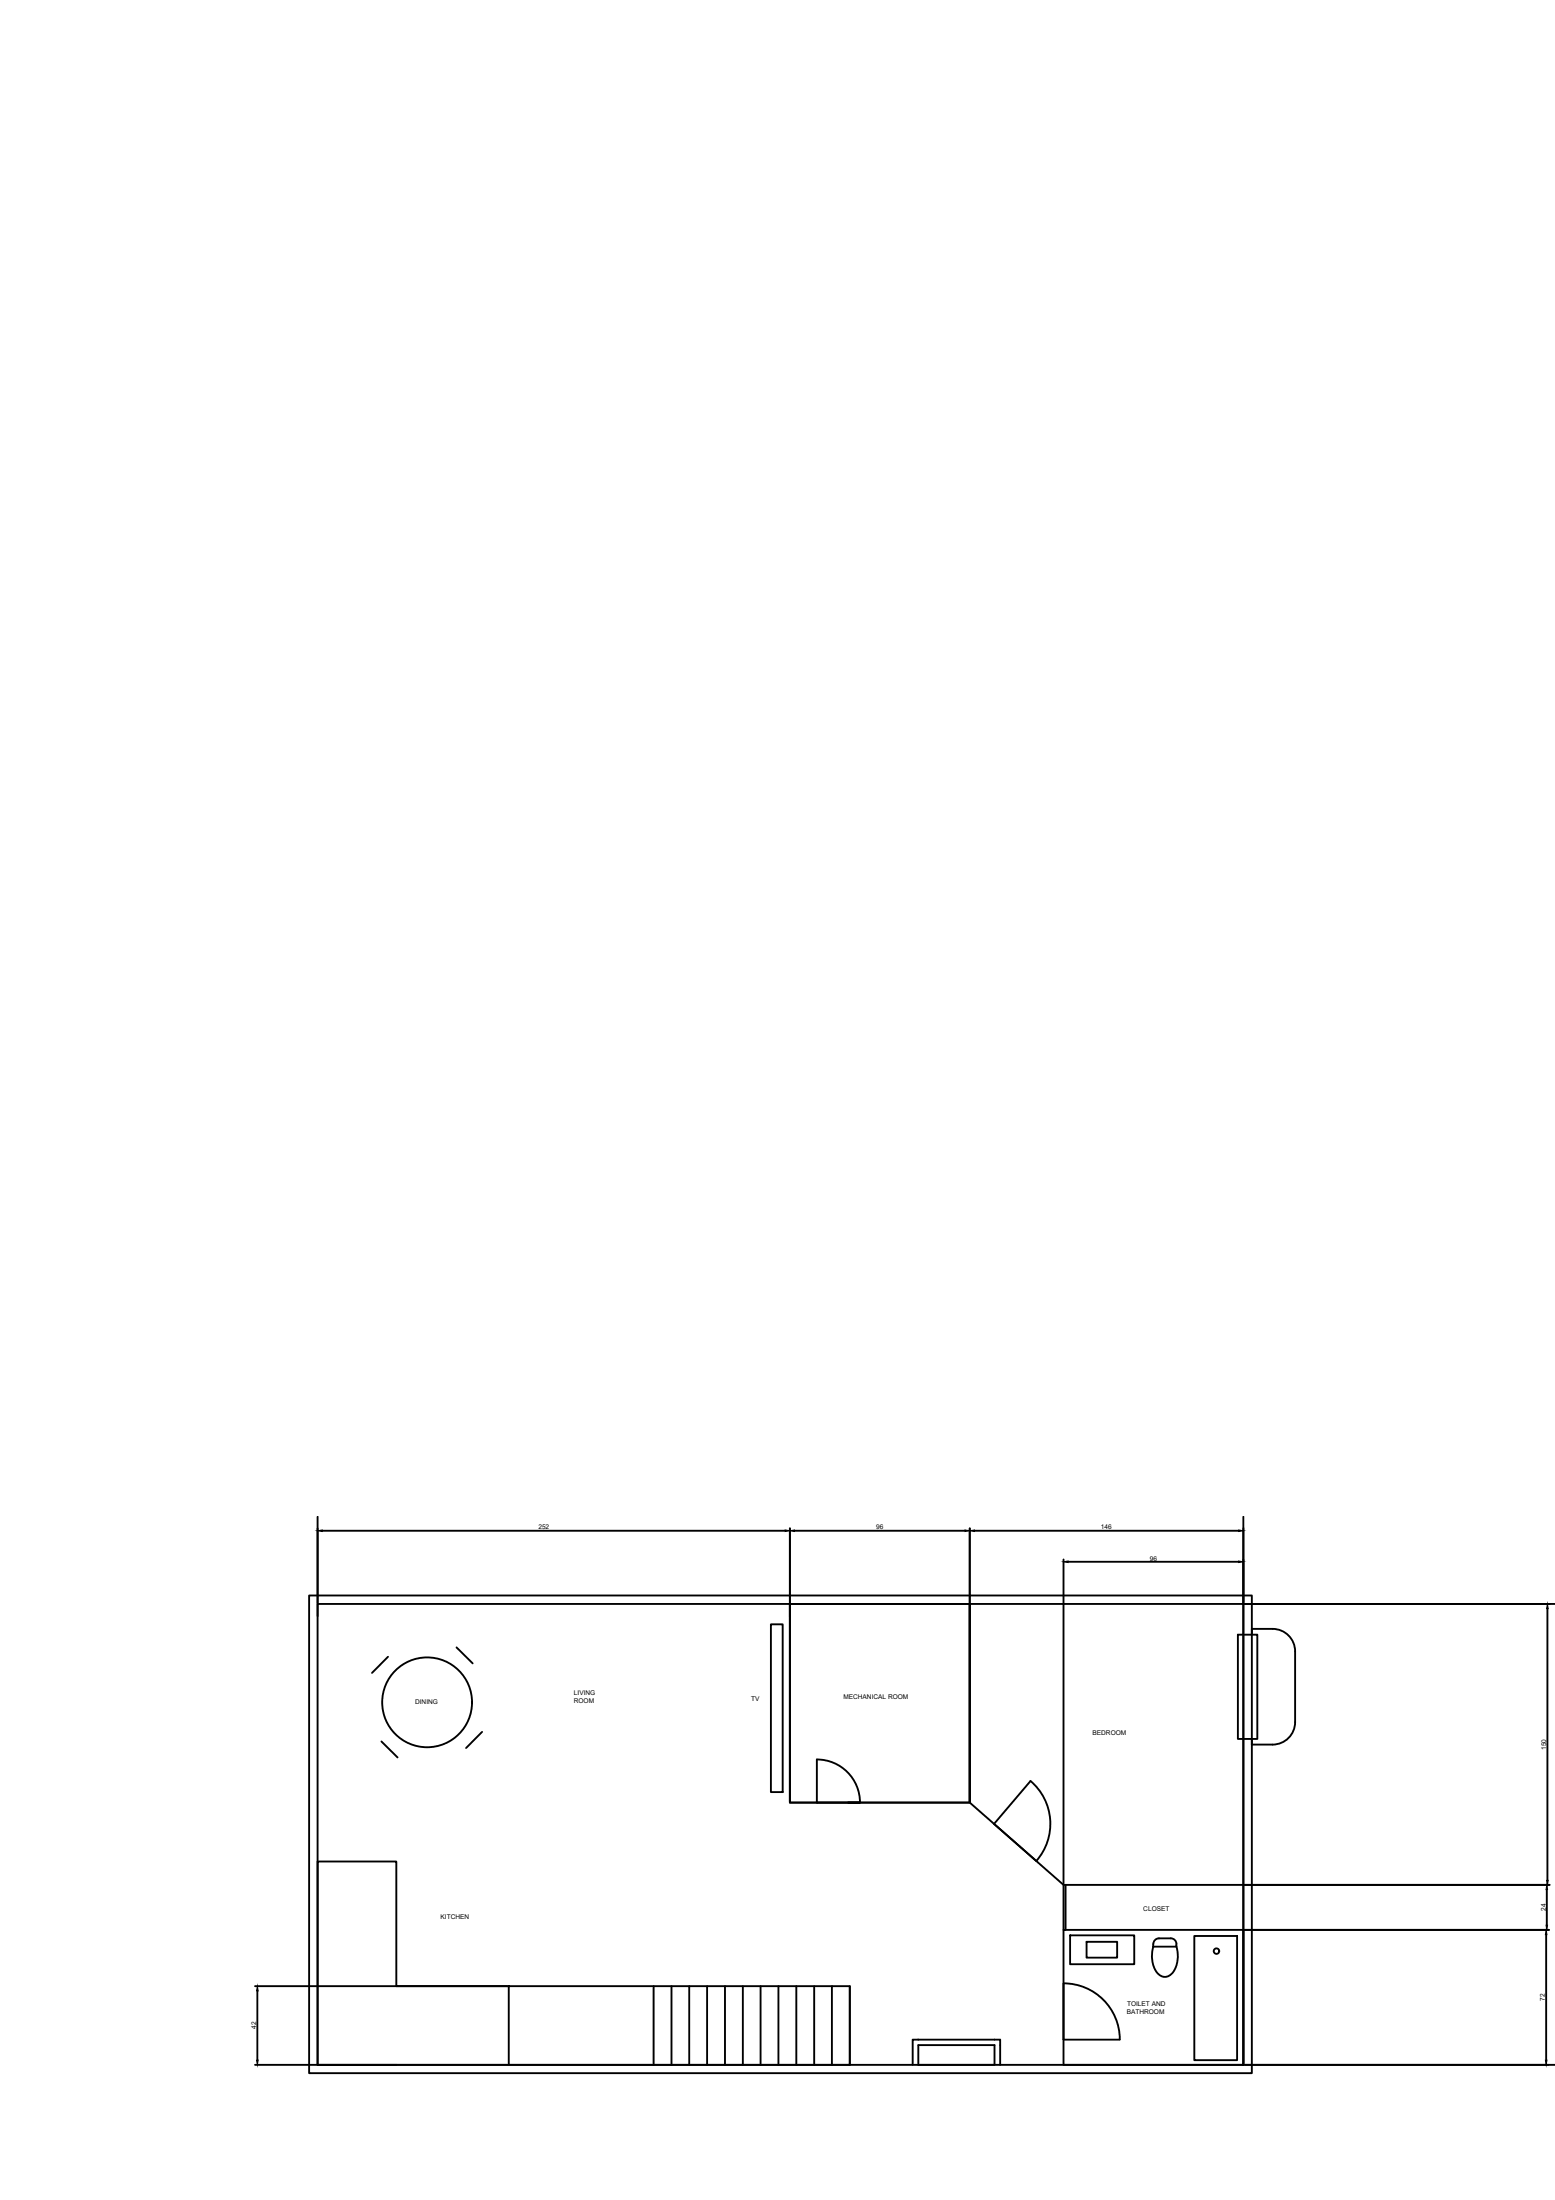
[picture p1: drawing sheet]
<svg xmlns="http://www.w3.org/2000/svg" width="210mm" height="297mm" viewBox="0 0 210 297" stroke-linecap="round" stroke-linejoin="round" font-family="sans-serif">
<!-- layer: 0 -->
<g fill="none" stroke="#000" stroke-width=".25">
<path d="M41.7 215.4h127.3v64.5h-127.3zM42.9 216.6h124.9v62.2h-124.9zM106.6 216.6h24.3v26.8h-24.3zM106.6 216.6v26.8h24.3v-26.8M130.9 243.4l12.7 11.1h24.2M143.6 254.5v6.1M143.8 254.5v6.1M68.7 268.2h46v10.6h-46zM68.7 268.2h-15.2v-16.9h-10.6v27.5h10.6M88.2 268.2v10.6M90.6 268.2v10.6M93 268.2v10.6"/>
<path d="M95.4 268.2v10.6M97.9 268.2v10.6M100.3 268.2v10.6M102.7 268.2v10.6M105.1 268.2v10.6M107.5 268.2v10.6M109.9 268.2v10.6M112.3 268.2v10.6M114.7 268.2v10.6M143.6 260.6h24.2v18.2h-24.2z"/>
</g>
<!-- layer: Furniture -->
<g fill="none" stroke="#000" stroke-width=".25">
<path d="M104.1 219.3h1.5v22.7h-1.5zM51.5 235.1l2.2 2.2M52.4 223.7l-2.2 2.2M61.6 222.4l2.2 2.2M65.1 233.8l-2.2 2.2M123.2 278.8v-3.4h11.8v3.4M124 276.1h10.2v2.7h-10.2zM144.4 261.3h8.7v3.9h-8.7zM146.7 262.2h4.1v2.1h-4.1zM155.7 262.8a3.8 3.8 0 0 0 .8 3.8 1.38 1.38 0 0 0 2.1-.8 4.3 4.3 0 0 0 .2-3M156.4 261.7h1.6a.84 .84 0 0 1 .8 1.1h-3.1M156.4 261.7a.86 .86 0 0 0-.7 1.1"/>
<path d="M161.2 261.4h5.8v16.8h-5.8z"/>
<circle cx="57.7" cy="229.8" r="6.1"/>
<circle cx="164.2" cy="263.4" r=".37"/>
</g>
<!-- layer: Windows -->
<path d="M167.1 220.7h2.6v14.1h-2.6zM169 220.7v-.8h2.8a3 3 0 0 1 3 3.1v9.5a3 3 0 0 1-3 3h-2.8v-.7" fill="none" stroke="#000" stroke-width=".25"/>
<!-- layer: Doors -->
<path d="M110.3 237.6v5.8h5.8h-1.6M110.3 237.6a5.8 5.8 0 0 1 5.8 5.8M139.9 251.3a7.6 7.6 0 0 0-.8-10.8l-4.9 5.8 5.7 5M143.6 267.8a7.6 7.6 0 0 1 7.6 7.6h-7.6z" fill="none" stroke="#000" stroke-width=".25"/>
<!-- layer: Dimensions -->
<g fill="none" stroke="#000" stroke-width=".25">
<path d="M42.9 204.8v13.4M43.5 206.7h62.5M106.6 206.4v36.8M107.2 206.7h23.1M130.9 206.4v36.8M131.5 206.7h35.7M143.6 210.6v43.7M144.2 210.9h23M167.8 204.8v73.8M168 216.6h42M208.9 217.2v36.7M168 254.5h41.2"/>
<path d="M208.8 255.1v4.8M34.4 278.8h34.1M34.4 268.2h34.1M34.7 268.8v9.4M168 278.8h42M168 260.6h41.1M208.7 261.2v17"/>
</g>
<g fill="#000" stroke="#000" stroke-width=".13">
<path d="M42.9 206.7l.6-.1v.2zM106 206.6l.6 .1-.6 .1zM106.6 206.7l.6-.1v.2zM130.3 206.6l.6 .1-.6 .1zM130.9 206.7l.6-.1v.2zM143.6 210.9l.6-.1v.2zM167.2 206.6l.6 .1-.6 .1zM167.2 210.8l.6 .1-.6 .1zM208.9 216.6l.1 .6h-.2zM208.7 259.9h.2l-.1 .7zM208.8 254.5l.1 .6h-.2zM208.8 253.9h.2l-.1 .6z"/>
<path d="M34.6 278.2h.2l-.1 .6zM34.7 268.2l.1 .6h-.2zM208.7 260.6l.1 .6h-.2zM208.6 278.2h.2l-.1 .6z"/>
</g>
<g font-size=".9">
<text x="72.7" y="206.5">252</text>
<text x="118.3" y="206.5">96</text>
<text x="148.6" y="206.5">146</text>
<text x="155.2" y="210.7">96</text>
<text x="56" y="230.1">DINING</text>
<text x="77.5" y="229.9">ROOM</text>
<text x="77.5" y="228.8">LIVING</text>
<text x="101.4" y="229.7">TV</text>
<text x="113.8" y="229.5">MECHANICAL ROOM</text>
<text x="147.5" y="234.2">BEDROOM</text>
<text x="208.7" y="236.3" transform="rotate(-90 208.7 236.3)">150</text>
<text x="59.5" y="259.1">KITCHEN</text>
<text x="154.3" y="258.1">CLOSET</text>
<text x="208.6" y="258" transform="rotate(-90 208.6 258)">24</text>
<text x="34.6" y="273.9" transform="rotate(-90 34.6 273.9)">42</text>
<text x="152.1" y="271.9">BATHROOM</text>
<text x="152.1" y="270.9">TOILET AND</text>
<text x="208.5" y="270.2" transform="rotate(-90 208.5 270.2)">72</text>
</g>
</svg>
